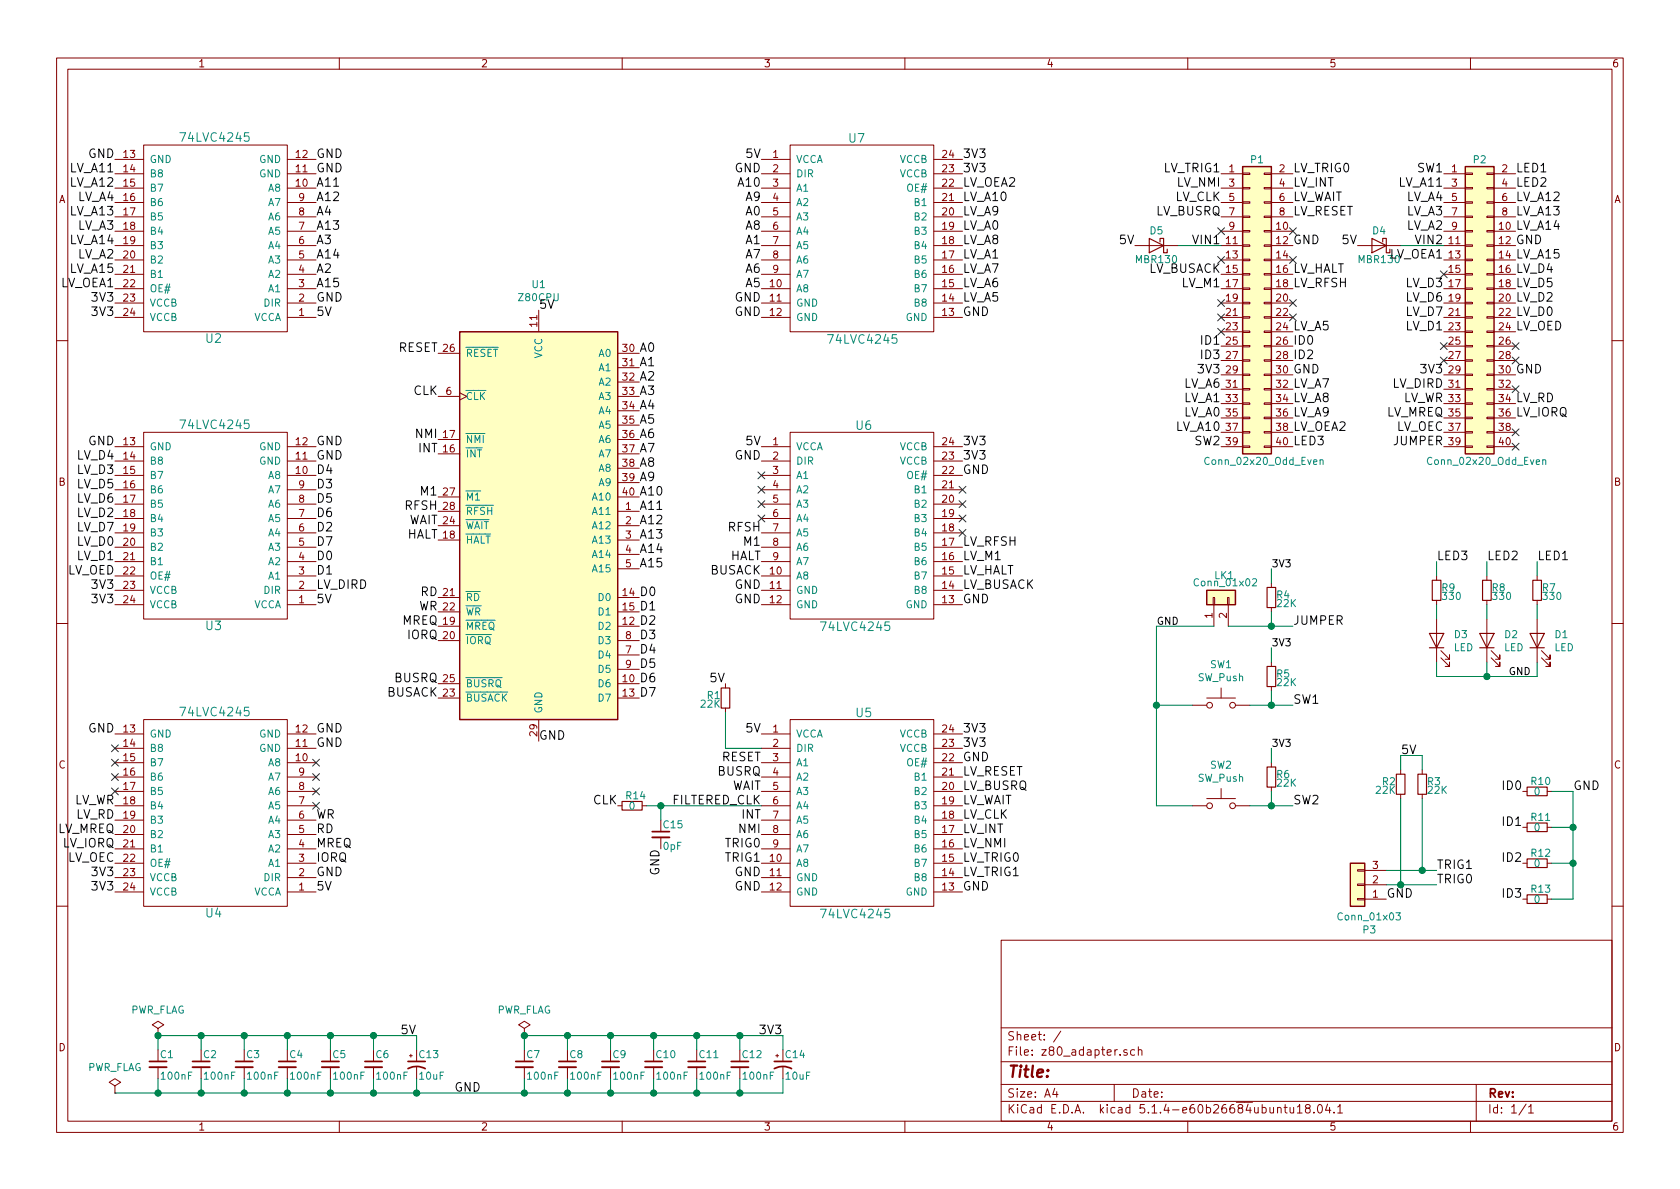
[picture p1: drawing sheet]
EESchema Schematic File Version 4
LIBS:z80_adapter-cache
EELAYER 30 0
EELAYER END
$Descr A4 11693 8268
encoding utf-8
Sheet 1 1
Title ""
Date ""
Rev ""
Comp ""
Comment1 ""
Comment2 ""
Comment3 ""
Comment4 ""
$EndDescr
$Comp
L 74lvc:74LVC8T245 U4
U 1 1
P 1500 5650
F 0 "U4" H 1450 6350 60  0000 L CNN
F 1 "74LVC4245" H 1250 4950 60  0000 L CNN
F 2 "footprints:SOIC-24W_7.5x15.4mm_Pitch1.27mm" H 1500 5550 60  0001 C CNN
F 3 "" H 1500 5550 60  0000 C CNN
	1    1500 5650
	-1   0    0    1   
$EndComp
$Comp
L 74lvc:74LVC8T245 U5
U 1 1
P 6000 5650
F 0 "U5" H 5950 6350 60  0000 L CNN
F 1 "74LVC4245" H 5700 4950 60  0000 L CNN
F 2 "footprints:SOIC-24W_7.5x15.4mm_Pitch1.27mm" H 6000 5550 60  0001 C CNN
F 3 "" H 6000 5550 60  0000 C CNN
	1    6000 5650
	1    0    0    -1  
$EndComp
$Comp
L 74lvc:74LVC8T245 U2
U 1 1
P 1500 1650
F 0 "U2" H 1450 2350 60  0000 L CNN
F 1 "74LVC4245" H 1250 950 60  0000 L CNN
F 2 "footprints:SOIC-24W_7.5x15.4mm_Pitch1.27mm" H 1500 1550 60  0001 C CNN
F 3 "" H 1500 1550 60  0000 C CNN
	1    1500 1650
	-1   0    0    1   
$EndComp
$Comp
L 74lvc:74LVC8T245 U3
U 1 1
P 1500 3650
F 0 "U3" H 1450 4350 60  0000 L CNN
F 1 "74LVC4245" H 1250 2950 60  0000 L CNN
F 2 "footprints:SOIC-24W_7.5x15.4mm_Pitch1.27mm" H 1500 3550 60  0001 C CNN
F 3 "" H 1500 3550 60  0000 C CNN
	1    1500 3650
	-1   0    0    1   
$EndComp
Text Label 9450 1700 2    60   ~ 0
5V
Text Label 10550 1700 0    60   ~ 0
GND
Text Label 10050 2600 2    60   ~ 0
3V3
Text Label 10550 2600 0    60   ~ 0
GND
Text Label 9000 1700 0    60   ~ 0
GND
Text Label 9000 2600 0    60   ~ 0
GND
$Comp
L Device:C_Small C1
U 1 1
P 1100 7400
F 0 "C1" H 1110 7470 50  0000 L CNN
F 1 "100nF" H 1110 7320 50  0000 L CNN
F 2 "Capacitor_SMD:C_0805_2012Metric_Pad1.15x1.40mm_HandSolder" H 1100 7400 50  0001 C CNN
F 3 "" H 1100 7400 50  0000 C CNN
	1    1100 7400
	1    0    0    -1  
$EndComp
$Comp
L Device:C_Small C2
U 1 1
P 1400 7400
F 0 "C2" H 1410 7470 50  0000 L CNN
F 1 "100nF" H 1410 7320 50  0000 L CNN
F 2 "Capacitor_SMD:C_0805_2012Metric_Pad1.15x1.40mm_HandSolder" H 1400 7400 50  0001 C CNN
F 3 "" H 1400 7400 50  0000 C CNN
	1    1400 7400
	1    0    0    -1  
$EndComp
$Comp
L Device:C_Small C3
U 1 1
P 1700 7400
F 0 "C3" H 1710 7470 50  0000 L CNN
F 1 "100nF" H 1710 7320 50  0000 L CNN
F 2 "Capacitor_SMD:C_0805_2012Metric_Pad1.15x1.40mm_HandSolder" H 1700 7400 50  0001 C CNN
F 3 "" H 1700 7400 50  0000 C CNN
	1    1700 7400
	1    0    0    -1  
$EndComp
$Comp
L Device:C_Small C4
U 1 1
P 2000 7400
F 0 "C4" H 2010 7470 50  0000 L CNN
F 1 "100nF" H 2010 7320 50  0000 L CNN
F 2 "Capacitor_SMD:C_0805_2012Metric_Pad1.15x1.40mm_HandSolder" H 2000 7400 50  0001 C CNN
F 3 "" H 2000 7400 50  0000 C CNN
	1    2000 7400
	1    0    0    -1  
$EndComp
$Comp
L Device:C_Small C5
U 1 1
P 2300 7400
F 0 "C5" H 2310 7470 50  0000 L CNN
F 1 "100nF" H 2310 7320 50  0000 L CNN
F 2 "Capacitor_SMD:C_0805_2012Metric_Pad1.15x1.40mm_HandSolder" H 2300 7400 50  0001 C CNN
F 3 "" H 2300 7400 50  0000 C CNN
	1    2300 7400
	1    0    0    -1  
$EndComp
$Comp
L Device:C_Small C7
U 1 1
P 3650 7400
F 0 "C7" H 3660 7470 50  0000 L CNN
F 1 "100nF" H 3660 7320 50  0000 L CNN
F 2 "Capacitor_SMD:C_0805_2012Metric_Pad1.15x1.40mm_HandSolder" H 3650 7400 50  0001 C CNN
F 3 "" H 3650 7400 50  0000 C CNN
	1    3650 7400
	1    0    0    -1  
$EndComp
$Comp
L Device:C_Small C8
U 1 1
P 3950 7400
F 0 "C8" H 3960 7470 50  0000 L CNN
F 1 "100nF" H 3960 7320 50  0000 L CNN
F 2 "Capacitor_SMD:C_0805_2012Metric_Pad1.15x1.40mm_HandSolder" H 3950 7400 50  0001 C CNN
F 3 "" H 3950 7400 50  0000 C CNN
	1    3950 7400
	1    0    0    -1  
$EndComp
$Comp
L Device:C_Small C9
U 1 1
P 4250 7400
F 0 "C9" H 4260 7470 50  0000 L CNN
F 1 "100nF" H 4260 7320 50  0000 L CNN
F 2 "Capacitor_SMD:C_0805_2012Metric_Pad1.15x1.40mm_HandSolder" H 4250 7400 50  0001 C CNN
F 3 "" H 4250 7400 50  0000 C CNN
	1    4250 7400
	1    0    0    -1  
$EndComp
$Comp
L Device:C_Small C10
U 1 1
P 4550 7400
F 0 "C10" H 4560 7470 50  0000 L CNN
F 1 "100nF" H 4560 7320 50  0000 L CNN
F 2 "Capacitor_SMD:C_0805_2012Metric_Pad1.15x1.40mm_HandSolder" H 4550 7400 50  0001 C CNN
F 3 "" H 4550 7400 50  0000 C CNN
	1    4550 7400
	1    0    0    -1  
$EndComp
$Comp
L Device:C_Small C11
U 1 1
P 4850 7400
F 0 "C11" H 4860 7470 50  0000 L CNN
F 1 "100nF" H 4860 7320 50  0000 L CNN
F 2 "Capacitor_SMD:C_0805_2012Metric_Pad1.15x1.40mm_HandSolder" H 4850 7400 50  0001 C CNN
F 3 "" H 4850 7400 50  0000 C CNN
	1    4850 7400
	1    0    0    -1  
$EndComp
$Comp
L Device:CP1_Small C14
U 1 1
P 5450 7400
F 0 "C14" H 5460 7470 50  0000 L CNN
F 1 "10uF" H 5460 7320 50  0000 L CNN
F 2 "Capacitor_SMD:C_0805_2012Metric_Pad1.15x1.40mm_HandSolder" H 5450 7400 50  0001 C CNN
F 3 "" H 5450 7400 50  0000 C CNN
	1    5450 7400
	1    0    0    -1  
$EndComp
Text Label 5450 7200 2    60   ~ 0
3V3
Text Label 3350 7600 2    60   ~ 0
GND
$Comp
L power:PWR_FLAG #FLG02
U 1 1
P 3650 7200
F 0 "#FLG02" H 3650 7295 50  0001 C CNN
F 1 "PWR_FLAG" H 3650 7380 50  0000 C CNN
F 2 "" H 3650 7200 50  0000 C CNN
F 3 "" H 3650 7200 50  0000 C CNN
	1    3650 7200
	1    0    0    -1  
$EndComp
$Comp
L power:PWR_FLAG #FLG03
U 1 1
P 800 7600
F 0 "#FLG03" H 800 7695 50  0001 C CNN
F 1 "PWR_FLAG" H 800 7780 50  0000 C CNN
F 2 "" H 800 7600 50  0000 C CNN
F 3 "" H 800 7600 50  0000 C CNN
	1    800  7600
	1    0    0    -1  
$EndComp
Wire Wire Line
	1100 7500 1100 7600
Wire Wire Line
	800  7600 1100 7600
Wire Wire Line
	4850 7600 4850 7500
Wire Wire Line
	4550 7500 4550 7600
Connection ~ 4550 7600
Wire Wire Line
	4250 7500 4250 7600
Connection ~ 4250 7600
Wire Wire Line
	3950 7500 3950 7600
Connection ~ 3950 7600
Wire Wire Line
	3650 7500 3650 7600
Connection ~ 3650 7600
Wire Wire Line
	2300 7500 2300 7600
Connection ~ 2300 7600
Wire Wire Line
	2000 7500 2000 7600
Connection ~ 2000 7600
Wire Wire Line
	1700 7500 1700 7600
Connection ~ 1700 7600
Wire Wire Line
	1400 7500 1400 7600
Connection ~ 1400 7600
Wire Wire Line
	1100 7300 1100 7200
Wire Wire Line
	1100 7200 1400 7200
Wire Wire Line
	2300 7200 2300 7300
Wire Wire Line
	2000 7300 2000 7200
Connection ~ 2000 7200
Wire Wire Line
	1700 7300 1700 7200
Connection ~ 1700 7200
Wire Wire Line
	1400 7300 1400 7200
Connection ~ 1400 7200
Wire Wire Line
	3650 7300 3650 7200
Wire Wire Line
	3650 7200 3950 7200
Wire Wire Line
	4850 7200 4850 7300
Wire Wire Line
	4550 7300 4550 7200
Connection ~ 4550 7200
Wire Wire Line
	4250 7300 4250 7200
Connection ~ 4250 7200
Wire Wire Line
	3950 7300 3950 7200
Connection ~ 3950 7200
Connection ~ 2300 7200
Connection ~ 4850 7200
Connection ~ 4850 7600
Connection ~ 1100 7600
Wire Wire Line
	4550 7600 4850 7600
Wire Wire Line
	3650 7600 3950 7600
Wire Wire Line
	2000 7600 2300 7600
Wire Wire Line
	1700 7600 2000 7600
Wire Wire Line
	1400 7600 1700 7600
Wire Wire Line
	2000 7200 2300 7200
Wire Wire Line
	1700 7200 2000 7200
Wire Wire Line
	1400 7200 1700 7200
Wire Wire Line
	4550 7200 4850 7200
Wire Wire Line
	4250 7200 4550 7200
Wire Wire Line
	3950 7200 4250 7200
Wire Wire Line
	1100 7600 1400 7600
Wire Wire Line
	3950 7600 4250 7600
Wire Wire Line
	4250 7600 4550 7600
$Comp
L Device:D_Schottky D4
U 1 1
P 9600 1700
F 0 "D4" H 9600 1600 50  0000 C CNN
F 1 "MBR130" H 9600 1800 50  0000 C CNN
F 2 "Diode_SMD:D_0805_2012Metric_Pad1.15x1.40mm_HandSolder" H 9600 1700 50  0001 C CNN
F 3 "~" H 9600 1700 50  0001 C CNN
	1    9600 1700
	-1   0    0    1   
$EndComp
Wire Wire Line
	9750 1700 10050 1700
$Comp
L Device:D_Schottky D5
U 1 1
P 8050 1700
F 0 "D5" H 8050 1600 50  0000 C CNN
F 1 "MBR130" H 8050 1800 50  0000 C CNN
F 2 "Diode_SMD:D_0805_2012Metric_Pad1.15x1.40mm_HandSolder" H 8050 1700 50  0001 C CNN
F 3 "~" H 8050 1700 50  0001 C CNN
	1    8050 1700
	-1   0    0    1   
$EndComp
$Comp
L Device:LED D3
U 1 1
P 10000 4450
F 0 "D3" V 10039 4333 50  0000 R CNN
F 1 "LED" V 9948 4333 50  0000 R CNN
F 2 "LED_THT:LED_D3.0mm" H 10000 4450 50  0001 C CNN
F 3 "~" H 10000 4450 50  0001 C CNN
	1    10000 4450
	0    -1   -1   0   
$EndComp
Wire Wire Line
	10000 4200 10000 4300
Wire Wire Line
	10000 4600 10000 4700
$Comp
L Device:LED D2
U 1 1
P 10350 4450
F 0 "D2" V 10389 4333 50  0000 R CNN
F 1 "LED" V 10298 4333 50  0000 R CNN
F 2 "LED_THT:LED_D3.0mm" H 10350 4450 50  0001 C CNN
F 3 "~" H 10350 4450 50  0001 C CNN
	1    10350 4450
	0    -1   -1   0   
$EndComp
Wire Wire Line
	10350 4200 10350 4300
Wire Wire Line
	10350 4600 10350 4700
$Comp
L Device:LED D1
U 1 1
P 10700 4450
F 0 "D1" V 10739 4333 50  0000 R CNN
F 1 "LED" V 10648 4333 50  0000 R CNN
F 2 "LED_THT:LED_D3.0mm" H 10700 4450 50  0001 C CNN
F 3 "~" H 10700 4450 50  0001 C CNN
	1    10700 4450
	0    -1   -1   0   
$EndComp
Wire Wire Line
	10700 4200 10700 4300
Wire Wire Line
	10700 4600 10700 4700
Wire Wire Line
	10000 4700 10350 4700
Connection ~ 10350 4700
Wire Wire Line
	10350 4700 10700 4700
Text Label 10500 4700 0    50   ~ 0
GND
Wire Wire Line
	8300 4900 8050 4900
Wire Wire Line
	8300 5600 8050 5600
Wire Wire Line
	8850 5600 8700 5600
Wire Wire Line
	8850 4900 8700 4900
Connection ~ 8850 4900
Connection ~ 8850 5600
Text Label 8850 4500 0    50   ~ 0
3V3
Text Label 8850 5200 0    50   ~ 0
3V3
Wire Wire Line
	9000 4900 8850 4900
Wire Wire Line
	8850 5600 9000 5600
Text Label 8850 3950 0    50   ~ 0
3V3
Wire Wire Line
	9000 4350 8850 4350
Wire Wire Line
	8450 4350 8050 4350
Wire Wire Line
	8050 4350 8050 4900
Connection ~ 8050 4900
Wire Wire Line
	8550 4350 8850 4350
Connection ~ 8850 4350
Wire Wire Line
	8850 4250 8850 4350
Text Label 9650 6250 0    60   ~ 0
GND
$Comp
L 74lvc:74LVC8T245 U7
U 1 1
P 6000 1650
F 0 "U7" H 5900 2350 60  0000 L CNN
F 1 "74LVC4245" H 5750 950 60  0000 L CNN
F 2 "footprints:SOIC-24W_7.5x15.4mm_Pitch1.27mm" H 6000 1550 60  0001 C CNN
F 3 "" H 6000 1550 60  0000 C CNN
	1    6000 1650
	1    0    0    -1  
$EndComp
$Comp
L Device:R_Small R3
U 1 1
P 9900 5450
F 0 "R3" H 9930 5470 50  0000 L CNN
F 1 "22K" H 9930 5410 50  0000 L CNN
F 2 "Resistor_SMD:R_0805_2012Metric_Pad1.15x1.40mm_HandSolder" H 9900 5450 50  0001 C CNN
F 3 "" H 9900 5450 50  0000 C CNN
	1    9900 5450
	1    0    0    -1  
$EndComp
Wire Wire Line
	9750 5350 9750 5250
Wire Wire Line
	9900 5350 9900 5250
$Comp
L Device:R_Small R5
U 1 1
P 8850 4700
F 0 "R5" H 8880 4720 50  0000 L CNN
F 1 "22K" H 8880 4660 50  0000 L CNN
F 2 "Resistor_SMD:R_0805_2012Metric_Pad1.15x1.40mm_HandSolder" H 8850 4700 50  0001 C CNN
F 3 "" H 8850 4700 50  0000 C CNN
	1    8850 4700
	1    0    0    -1  
$EndComp
$Comp
L Device:R_Small R9
U 1 1
P 10000 4100
F 0 "R9" H 10030 4120 50  0000 L CNN
F 1 "330" H 10030 4060 50  0000 L CNN
F 2 "Resistor_SMD:R_0805_2012Metric_Pad1.15x1.40mm_HandSolder" H 10000 4100 50  0001 C CNN
F 3 "" H 10000 4100 50  0000 C CNN
	1    10000 4100
	1    0    0    -1  
$EndComp
$Comp
L Device:R_Small R8
U 1 1
P 10350 4100
F 0 "R8" H 10380 4120 50  0000 L CNN
F 1 "330" H 10380 4060 50  0000 L CNN
F 2 "Resistor_SMD:R_0805_2012Metric_Pad1.15x1.40mm_HandSolder" H 10350 4100 50  0001 C CNN
F 3 "" H 10350 4100 50  0000 C CNN
	1    10350 4100
	1    0    0    -1  
$EndComp
Wire Wire Line
	10000 3900 10000 4000
Wire Wire Line
	10350 3900 10350 4000
Wire Wire Line
	10700 3900 10700 4000
$Comp
L Device:R_Small R6
U 1 1
P 8850 5400
F 0 "R6" H 8880 5420 50  0000 L CNN
F 1 "22K" H 8880 5360 50  0000 L CNN
F 2 "Resistor_SMD:R_0805_2012Metric_Pad1.15x1.40mm_HandSolder" H 8850 5400 50  0001 C CNN
F 3 "" H 8850 5400 50  0000 C CNN
	1    8850 5400
	1    0    0    -1  
$EndComp
Wire Wire Line
	8850 4900 8850 4800
Wire Wire Line
	8850 4600 8850 4500
Wire Wire Line
	8850 5200 8850 5300
Wire Wire Line
	8850 5500 8850 5600
$Comp
L Device:R_Small R4
U 1 1
P 8850 4150
F 0 "R4" H 8880 4170 50  0000 L CNN
F 1 "22K" H 8880 4110 50  0000 L CNN
F 2 "Resistor_SMD:R_0805_2012Metric_Pad1.15x1.40mm_HandSolder" H 8850 4150 50  0001 C CNN
F 3 "" H 8850 4150 50  0000 C CNN
	1    8850 4150
	1    0    0    -1  
$EndComp
Wire Wire Line
	8850 4050 8850 3950
Wire Wire Line
	9750 5550 9750 6150
Connection ~ 9900 6050
Wire Wire Line
	9650 6050 9900 6050
Connection ~ 3650 7200
$Comp
L Device:R_Small R7
U 1 1
P 10700 4100
F 0 "R7" H 10730 4120 50  0000 L CNN
F 1 "330" H 10730 4060 50  0000 L CNN
F 2 "Resistor_SMD:R_0805_2012Metric_Pad1.15x1.40mm_HandSolder" H 10700 4100 50  0001 C CNN
F 3 "" H 10700 4100 50  0000 C CNN
	1    10700 4100
	1    0    0    -1  
$EndComp
Wire Wire Line
	8200 1700 8500 1700
$Comp
L power:PWR_FLAG #FLG0101
U 1 1
P 1100 7200
F 0 "#FLG0101" H 1100 7295 50  0001 C CNN
F 1 "PWR_FLAG" H 1100 7380 50  0000 C CNN
F 2 "" H 1100 7200 50  0000 C CNN
F 3 "" H 1100 7200 50  0000 C CNN
	1    1100 7200
	1    0    0    -1  
$EndComp
Connection ~ 1100 7200
Text Label 9000 4900 0    60   ~ 0
SW1
Text Label 9000 5600 0    60   ~ 0
SW2
Text Label 10700 3900 0    60   ~ 0
LED1
Text Label 10350 3900 0    60   ~ 0
LED2
Text Label 10000 3900 0    60   ~ 0
LED3
$Comp
L Device:R_Small R2
U 1 1
P 9750 5450
F 0 "R2" H 9780 5470 50  0000 L CNN
F 1 "22K" H 9780 5410 50  0000 L CNN
F 2 "Resistor_SMD:R_0805_2012Metric_Pad1.15x1.40mm_HandSolder" H 9750 5450 50  0001 C CNN
F 3 "" H 9750 5450 50  0000 C CNN
	1    9750 5450
	-1   0    0    -1  
$EndComp
Text Label 8050 4350 0    50   ~ 0
GND
Text Label 8500 1700 2    60   ~ 0
VIN1
Text Label 10050 1700 2    60   ~ 0
VIN2
$Comp
L Switch:SW_Push SW1
U 1 1
P 8500 4900
F 0 "SW1" H 8500 5185 50  0000 C CNN
F 1 "SW_Push" H 8500 5094 50  0000 C CNN
F 2 "footprints:SW_Tactile_SKHH_Angled" H 8500 5100 50  0001 C CNN
F 3 "~" H 8500 5100 50  0001 C CNN
	1    8500 4900
	-1   0    0    -1  
$EndComp
$Comp
L Switch:SW_Push SW2
U 1 1
P 8500 5600
F 0 "SW2" H 8500 5885 50  0000 C CNN
F 1 "SW_Push" H 8500 5794 50  0000 C CNN
F 2 "footprints:SW_Tactile_SKHH_Angled" H 8500 5800 50  0001 C CNN
F 3 "~" H 8500 5800 50  0001 C CNN
	1    8500 5600
	1    0    0    -1  
$EndComp
Wire Wire Line
	8050 4900 8050 5600
Text Label 9750 5250 0    60   ~ 0
5V
Wire Wire Line
	9750 5250 9900 5250
Connection ~ 9750 6150
Wire Wire Line
	9650 6150 9750 6150
Wire Wire Line
	9900 5550 9900 6050
Wire Wire Line
	9900 6050 10000 6050
Text Label 9000 4350 0    60   ~ 0
JUMPER
Text Label 10050 3100 2    60   ~ 0
JUMPER
Text Label 10550 1200 0    60   ~ 0
LED1
Text Label 10550 1300 0    60   ~ 0
LED2
Text Label 10050 1200 2    60   ~ 0
SW1
$Comp
L Connector_Generic:Conn_01x03 P3
U 1 1
P 9450 6150
F 0 "P3" H 9368 6467 50  0000 C CNN
F 1 "Conn_01x03" H 9368 6376 50  0000 C CNN
F 2 "Connector_PinHeader_2.54mm:PinHeader_1x03_P2.54mm_Horizontal" H 9450 6150 50  0001 C CNN
F 3 "~" H 9450 6150 50  0001 C CNN
	1    9450 6150
	-1   0    0    1   
$EndComp
$Comp
L Connector_Generic:Conn_01x02 LK1
U 1 1
P 8450 4150
F 0 "LK1" V 8600 4150 50  0000 R CNN
F 1 "Conn_01x02" V 8550 4300 50  0000 R CNN
F 2 "Connector_PinHeader_2.54mm:PinHeader_1x02_P2.54mm_Horizontal" H 8450 4150 50  0001 C CNN
F 3 "~" H 8450 4150 50  0001 C CNN
	1    8450 4150
	0    -1   -1   0   
$EndComp
Text Label 10000 6150 0    60   ~ 0
TRIG0
Text Label 10000 6050 0    60   ~ 0
TRIG1
Wire Wire Line
	5450 7300 5450 7200
Wire Wire Line
	5450 7500 5450 7600
Wire Wire Line
	2900 7600 3650 7600
Connection ~ 2900 7600
Wire Wire Line
	2900 7500 2900 7600
Wire Wire Line
	2900 7200 2900 7300
Text Label 2900 7200 2    60   ~ 0
5V
$Comp
L Device:CP1_Small C13
U 1 1
P 2900 7400
F 0 "C13" H 2910 7470 50  0000 L CNN
F 1 "10uF" H 2910 7320 50  0000 L CNN
F 2 "Capacitor_SMD:C_0805_2012Metric_Pad1.15x1.40mm_HandSolder" H 2900 7400 50  0001 C CNN
F 3 "" H 2900 7400 50  0000 C CNN
	1    2900 7400
	1    0    0    -1  
$EndComp
Wire Wire Line
	2300 7200 2600 7200
Wire Wire Line
	4850 7200 5150 7200
Wire Wire Line
	4850 7600 5150 7600
$Comp
L Device:R_Small R10
U 1 1
P 10700 5500
F 0 "R10" V 10600 5450 50  0000 L TNN
F 1 "0" V 10700 5500 50  0000 C CNN
F 2 "Resistor_SMD:R_0805_2012Metric_Pad1.15x1.40mm_HandSolder" H 10700 5500 50  0001 C CNN
F 3 "" H 10700 5500 50  0000 C CNN
	1    10700 5500
	0    1    1    0   
$EndComp
$Comp
L Device:R_Small R11
U 1 1
P 10700 5750
F 0 "R11" V 10600 5700 50  0000 L TNN
F 1 "0" V 10700 5750 50  0000 C CNN
F 2 "Resistor_SMD:R_0805_2012Metric_Pad1.15x1.40mm_HandSolder" H 10700 5750 50  0001 C CNN
F 3 "" H 10700 5750 50  0000 C CNN
	1    10700 5750
	0    1    1    0   
$EndComp
$Comp
L Device:R_Small R12
U 1 1
P 10700 6000
F 0 "R12" V 10600 5950 50  0000 L TNN
F 1 "0" V 10700 6000 50  0000 C CNN
F 2 "Resistor_SMD:R_0805_2012Metric_Pad1.15x1.40mm_HandSolder" H 10700 6000 50  0001 C CNN
F 3 "" H 10700 6000 50  0000 C CNN
	1    10700 6000
	0    1    1    0   
$EndComp
$Comp
L Device:R_Small R13
U 1 1
P 10700 6250
F 0 "R13" V 10600 6200 50  0000 L TNN
F 1 "0" V 10700 6250 50  0000 C CNN
F 2 "Resistor_SMD:R_0805_2012Metric_Pad1.15x1.40mm_HandSolder" H 10700 6250 50  0001 C CNN
F 3 "" H 10700 6250 50  0000 C CNN
	1    10700 6250
	0    1    1    0   
$EndComp
Text Label 10950 5500 0    60   ~ 0
GND
Wire Wire Line
	10800 5500 10950 5500
Wire Wire Line
	10950 5500 10950 5750
Wire Wire Line
	10950 6250 10800 6250
Wire Wire Line
	10800 6000 10950 6000
Connection ~ 10950 6000
Wire Wire Line
	10950 6000 10950 6250
Wire Wire Line
	10800 5750 10950 5750
Connection ~ 10950 5750
Wire Wire Line
	10950 5750 10950 6000
Text Label 10600 5500 2    60   ~ 0
ID0
Text Label 10600 5750 2    60   ~ 0
ID1
Text Label 10600 6000 2    60   ~ 0
ID2
Text Label 10600 6250 2    60   ~ 0
ID3
$Comp
L Connector_Generic:Conn_02x20_Odd_Even P1
U 1 1
P 8700 2100
F 0 "P1" H 8750 3100 50  0000 C CNN
F 1 "Conn_02x20_Odd_Even" H 8800 1000 50  0000 C CNN
F 2 "Connector_PinSocket_2.54mm:PinSocket_2x20_P2.54mm_Vertical" H 8700 2100 50  0001 C CNN
F 3 "~" H 8700 2100 50  0001 C CNN
	1    8700 2100
	1    0    0    -1  
$EndComp
Text Label 9000 2400 0    60   ~ 0
ID0
Text Label 9000 2500 0    60   ~ 0
ID2
$Comp
L CPU:Z80CPU U1
U 1 1
P 3750 3650
F 0 "U1" H 3750 5331 50  0000 C CNN
F 1 "Z80CPU" H 3750 5240 50  0000 C CNN
F 2 "footprints:dip40_smt_header" H 3750 4050 50  0001 C CNN
F 3 "www.zilog.com/manage_directlink.php?filepath=docs/z80/um0080" H 3750 4050 50  0001 C CNN
	1    3750 3650
	1    0    0    -1  
$EndComp
Text Label 4450 2450 0    60   ~ 0
A0
Text Label 4450 2550 0    60   ~ 0
A1
Text Label 4450 2650 0    60   ~ 0
A2
Text Label 4450 2750 0    60   ~ 0
A3
Text Label 4450 2850 0    60   ~ 0
A4
Text Label 4450 2950 0    60   ~ 0
A5
Text Label 4450 3050 0    60   ~ 0
A6
Text Label 4450 3150 0    60   ~ 0
A7
Text Label 4450 3250 0    60   ~ 0
A8
Text Label 4450 3350 0    60   ~ 0
A9
Text Label 4450 3450 0    60   ~ 0
A10
Text Label 4450 3550 0    60   ~ 0
A11
Text Label 4450 3650 0    60   ~ 0
A12
Text Label 4450 3750 0    60   ~ 0
A13
Text Label 4450 3850 0    60   ~ 0
A14
Text Label 4450 3950 0    60   ~ 0
A15
Text Label 4450 4150 0    60   ~ 0
D0
Text Label 4450 4250 0    60   ~ 0
D1
Text Label 4450 4350 0    60   ~ 0
D2
Text Label 4450 4450 0    60   ~ 0
D3
Text Label 4450 4550 0    60   ~ 0
D4
Text Label 4450 4650 0    60   ~ 0
D5
Text Label 4450 4750 0    60   ~ 0
D6
Text Label 4450 4850 0    60   ~ 0
D7
Text Label 3750 2150 0    60   ~ 0
5V
Text Label 3750 5150 0    60   ~ 0
GND
Text Label 3050 2450 2    60   ~ 0
RESET
Text Label 3050 2750 2    60   ~ 0
CLK
Text Label 3050 3050 2    60   ~ 0
NMI
Text Label 3050 3150 2    60   ~ 0
INT
Text Label 3050 3450 2    60   ~ 0
M1
Text Label 3050 3550 2    60   ~ 0
RFSH
Text Label 3050 3650 2    60   ~ 0
WAIT
Text Label 3050 3750 2    60   ~ 0
HALT
Text Label 3050 4150 2    60   ~ 0
RD
Text Label 3050 4250 2    60   ~ 0
WR
Text Label 3050 4350 2    60   ~ 0
MREQ
Text Label 3050 4450 2    60   ~ 0
IORQ
Text Label 3050 4750 2    60   ~ 0
BUSRQ
Text Label 3050 4850 2    60   ~ 0
BUSACK
Wire Wire Line
	9750 6150 10000 6150
Text Label 8500 2500 2    60   ~ 0
ID3
Text Label 8500 2400 2    60   ~ 0
ID1
Text Label 8500 2600 2    60   ~ 0
3V3
Text Label 8500 3100 2    60   ~ 0
SW2
Text Label 9000 3100 0    60   ~ 0
LED3
$Comp
L 74lvc:74LVC8T245 U6
U 1 1
P 6000 3650
F 0 "U6" H 5950 4350 60  0000 L CNN
F 1 "74LVC4245" H 5700 2950 60  0000 L CNN
F 2 "footprints:SOIC-24W_7.5x15.4mm_Pitch1.27mm" H 6000 3550 60  0001 C CNN
F 3 "" H 6000 3550 60  0000 C CNN
	1    6000 3650
	1    0    0    -1  
$EndComp
Text Label 6700 2200 0    60   ~ 0
GND
Text Label 6700 6200 0    60   ~ 0
GND
Text Label 6700 4200 0    60   ~ 0
GND
Text Label 5300 4200 2    60   ~ 0
GND
Text Label 5300 4100 2    60   ~ 0
GND
Text Label 5300 6200 2    60   ~ 0
GND
Text Label 5300 6100 2    60   ~ 0
GND
Text Label 5300 2200 2    60   ~ 0
GND
Text Label 5300 2100 2    60   ~ 0
GND
Text Label 2200 1100 0    60   ~ 0
GND
Text Label 2200 1200 0    60   ~ 0
GND
Text Label 2200 3100 0    60   ~ 0
GND
Text Label 2200 3200 0    60   ~ 0
GND
Text Label 2200 5100 0    60   ~ 0
GND
Text Label 2200 5200 0    60   ~ 0
GND
Text Label 800  5100 2    60   ~ 0
GND
Text Label 800  3100 2    60   ~ 0
GND
Text Label 800  1100 2    60   ~ 0
GND
Text Label 800  2100 2    60   ~ 0
3V3
Text Label 800  2200 2    60   ~ 0
3V3
Text Label 800  4100 2    60   ~ 0
3V3
Text Label 800  4200 2    60   ~ 0
3V3
Text Label 800  6100 2    60   ~ 0
3V3
Text Label 800  6200 2    60   ~ 0
3V3
Text Label 6700 1100 0    60   ~ 0
3V3
Text Label 6700 1200 0    60   ~ 0
3V3
Text Label 6700 5100 0    60   ~ 0
3V3
Text Label 6700 5200 0    60   ~ 0
3V3
Text Label 6700 3100 0    60   ~ 0
3V3
Text Label 6700 3200 0    60   ~ 0
3V3
Text Label 5300 3100 2    60   ~ 0
5V
Text Label 5300 5100 2    60   ~ 0
5V
Text Label 5300 1100 2    60   ~ 0
5V
Text Label 2200 2200 0    60   ~ 0
5V
Text Label 2200 4200 0    60   ~ 0
5V
Text Label 2200 6200 0    60   ~ 0
5V
Text Label 2200 3300 0    60   ~ 0
D4
Text Label 2200 3400 0    60   ~ 0
D3
Text Label 2200 3500 0    60   ~ 0
D5
Text Label 2200 3600 0    60   ~ 0
D6
Text Label 2200 3700 0    60   ~ 0
D2
Text Label 2200 3800 0    60   ~ 0
D7
Text Label 2200 3900 0    60   ~ 0
D0
Text Label 2200 4000 0    60   ~ 0
D1
Text Label 2200 4100 0    60   ~ 0
LV_DIRD
Text Label 800  4000 2    60   ~ 0
LV_OED
Text Label 800  3900 2    60   ~ 0
LV_D1
Text Label 800  3200 2    60   ~ 0
LV_D4
Text Label 800  3300 2    60   ~ 0
LV_D3
Text Label 800  3400 2    60   ~ 0
LV_D5
Text Label 800  3500 2    60   ~ 0
LV_D6
Text Label 800  3600 2    60   ~ 0
LV_D2
Text Label 800  3700 2    60   ~ 0
LV_D7
Text Label 800  3800 2    60   ~ 0
LV_D0
Text Label 2200 2000 0    60   ~ 0
A15
Text Label 2200 1800 0    60   ~ 0
A14
Text Label 2200 1600 0    60   ~ 0
A13
Text Label 2200 1400 0    60   ~ 0
A12
Text Label 2200 1300 0    60   ~ 0
A11
Text Label 5300 1300 2    60   ~ 0
A10
Text Label 5300 1400 2    60   ~ 0
A9
Text Label 5300 1600 2    60   ~ 0
A8
Text Label 800  2000 2    60   ~ 0
LV_OEA1
Text Label 2200 2100 0    60   ~ 0
GND
Text Label 800  1800 2    60   ~ 0
LV_A2
Text Label 800  1600 2    60   ~ 0
LV_A3
Text Label 800  1400 2    60   ~ 0
LV_A4
Text Label 800  1200 2    60   ~ 0
LV_A11
Text Label 800  1300 2    60   ~ 0
LV_A12
Text Label 800  1500 2    60   ~ 0
LV_A13
Text Label 800  1700 2    60   ~ 0
LV_A14
Text Label 800  1900 2    60   ~ 0
LV_A15
Text Label 5300 1200 2    60   ~ 0
GND
Text Label 6700 1300 0    60   ~ 0
LV_OEA2
Text Label 5300 1800 2    60   ~ 0
A7
Text Label 5300 1900 2    60   ~ 0
A6
Text Label 5300 2000 2    60   ~ 0
A5
Text Label 2200 1500 0    60   ~ 0
A4
Text Label 2200 1700 0    60   ~ 0
A3
Text Label 2200 1900 0    60   ~ 0
A2
Text Label 5300 1700 2    60   ~ 0
A1
Text Label 5300 1500 2    60   ~ 0
A0
Text Label 6700 1400 0    60   ~ 0
LV_A10
Text Label 6700 1500 0    60   ~ 0
LV_A9
Text Label 6700 1600 0    60   ~ 0
LV_A0
Text Label 6700 1700 0    60   ~ 0
LV_A8
Text Label 6700 1800 0    60   ~ 0
LV_A1
Text Label 6700 1900 0    60   ~ 0
LV_A7
Text Label 6700 2000 0    60   ~ 0
LV_A6
Text Label 6700 2100 0    60   ~ 0
LV_A5
Text Label 2200 5900 0    60   ~ 0
MREQ
Text Label 2200 6000 0    60   ~ 0
IORQ
Text Label 2200 5800 0    60   ~ 0
RD
Text Label 2200 5700 0    60   ~ 0
WR
NoConn ~ 2200 5600
NoConn ~ 2200 5500
NoConn ~ 2200 5300
NoConn ~ 2200 5400
Text Label 2200 6100 0    60   ~ 0
GND
NoConn ~ 800  5500
NoConn ~ 800  5400
NoConn ~ 800  5300
NoConn ~ 800  5200
Text Label 800  5800 2    60   ~ 0
LV_MREQ
Text Label 800  5900 2    60   ~ 0
LV_IORQ
Text Label 800  5700 2    60   ~ 0
LV_RD
Text Label 800  5600 2    60   ~ 0
LV_WR
Text Label 800  6000 2    60   ~ 0
LV_OEC
$Comp
L Device:R_Small R1
U 1 1
P 5050 4850
F 0 "R1" H 5080 4870 50  0000 L CNN
F 1 "22K" H 5080 4810 50  0000 L CNN
F 2 "Resistor_SMD:R_0805_2012Metric_Pad1.15x1.40mm_HandSolder" H 5050 4850 50  0001 C CNN
F 3 "" H 5050 4850 50  0000 C CNN
	1    5050 4850
	-1   0    0    -1  
$EndComp
Wire Wire Line
	5300 5200 5050 5200
Wire Wire Line
	5050 5200 5050 4950
Text Label 5050 4750 2    60   ~ 0
5V
Text Label 5300 5900 2    60   ~ 0
TRIG0
Text Label 5300 6000 2    60   ~ 0
TRIG1
Text Label 5300 5300 2    60   ~ 0
RESET
Text Label 5300 5400 2    60   ~ 0
BUSRQ
Text Label 5300 5500 2    60   ~ 0
WAIT
Text Label 5300 5700 2    60   ~ 0
INT
Text Label 5300 5800 2    60   ~ 0
NMI
Text Label 6700 5300 0    60   ~ 0
GND
Text Label 6700 5400 0    60   ~ 0
LV_RESET
Text Label 6700 5500 0    60   ~ 0
LV_BUSRQ
Text Label 6700 5600 0    60   ~ 0
LV_WAIT
Text Label 6700 5800 0    60   ~ 0
LV_INT
Text Label 6700 5900 0    60   ~ 0
LV_NMI
Text Label 6700 6100 0    60   ~ 0
LV_TRIG1
Text Label 6700 6000 0    60   ~ 0
LV_TRIG0
Text Label 6700 5700 0    60   ~ 0
LV_CLK
Text Label 6700 3300 0    60   ~ 0
GND
Text Label 5300 3200 2    60   ~ 0
GND
Text Label 6700 3800 0    60   ~ 0
LV_RFSH
Text Label 6700 3900 0    60   ~ 0
LV_M1
Text Label 6700 4000 0    60   ~ 0
LV_HALT
NoConn ~ 5300 3300
NoConn ~ 5300 3400
NoConn ~ 5300 3500
NoConn ~ 5300 3600
NoConn ~ 6700 3700
NoConn ~ 6700 3600
NoConn ~ 6700 3500
NoConn ~ 6700 3400
Text Label 6700 4100 0    60   ~ 0
LV_BUSACK
Text Label 7900 1700 2    60   ~ 0
5V
$Comp
L Device:C_Small C6
U 1 1
P 2600 7400
F 0 "C6" H 2610 7470 50  0000 L CNN
F 1 "100nF" H 2610 7320 50  0000 L CNN
F 2 "Capacitor_SMD:C_0805_2012Metric_Pad1.15x1.40mm_HandSolder" H 2600 7400 50  0001 C CNN
F 3 "" H 2600 7400 50  0000 C CNN
	1    2600 7400
	1    0    0    -1  
$EndComp
Wire Wire Line
	2600 7300 2600 7200
Connection ~ 2600 7200
Wire Wire Line
	2600 7200 2900 7200
Wire Wire Line
	2600 7500 2600 7600
Wire Wire Line
	2300 7600 2600 7600
Connection ~ 2600 7600
Wire Wire Line
	2600 7600 2900 7600
$Comp
L Device:C_Small C12
U 1 1
P 5150 7400
F 0 "C12" H 5160 7470 50  0000 L CNN
F 1 "100nF" H 5160 7320 50  0000 L CNN
F 2 "Capacitor_SMD:C_0805_2012Metric_Pad1.15x1.40mm_HandSolder" H 5150 7400 50  0001 C CNN
F 3 "" H 5150 7400 50  0000 C CNN
	1    5150 7400
	1    0    0    -1  
$EndComp
Wire Wire Line
	5150 7300 5150 7200
Connection ~ 5150 7200
Wire Wire Line
	5150 7200 5450 7200
Wire Wire Line
	5150 7500 5150 7600
Connection ~ 5150 7600
Wire Wire Line
	5150 7600 5450 7600
Text Label 5300 4000 2    60   ~ 0
BUSACK
Text Label 5300 3900 2    60   ~ 0
HALT
Text Label 5300 3800 2    60   ~ 0
M1
Text Label 5300 3700 2    60   ~ 0
RFSH
$Comp
L Connector_Generic:Conn_02x20_Odd_Even P2
U 1 1
P 10250 2100
F 0 "P2" H 10300 3100 50  0000 C CNN
F 1 "Conn_02x20_Odd_Even" H 10350 1000 50  0000 C CNN
F 2 "Connector_PinSocket_2.54mm:PinSocket_2x20_P2.54mm_Vertical" H 10250 2100 50  0001 C CNN
F 3 "~" H 10250 2100 50  0001 C CNN
	1    10250 2100
	1    0    0    -1  
$EndComp
Text Label 10050 1300 2    60   ~ 0
LV_A11
Text Label 10050 1400 2    60   ~ 0
LV_A4
Text Label 10050 1500 2    60   ~ 0
LV_A3
Text Label 10050 1600 2    60   ~ 0
LV_A2
Text Label 10050 1800 2    60   ~ 0
LV_OEA1
Text Label 10550 1400 0    60   ~ 0
LV_A12
Text Label 10550 1500 0    60   ~ 0
LV_A13
Text Label 10550 1600 0    60   ~ 0
LV_A14
Text Label 10550 1800 0    60   ~ 0
LV_A15
Text Label 9000 3000 0    60   ~ 0
LV_OEA2
Text Label 9000 2900 0    60   ~ 0
LV_A9
Text Label 9000 2800 0    60   ~ 0
LV_A8
Text Label 9000 2700 0    60   ~ 0
LV_A7
Text Label 9000 2300 0    60   ~ 0
LV_A5
Text Label 8500 2700 2    60   ~ 0
LV_A6
Text Label 8500 2800 2    60   ~ 0
LV_A1
Text Label 8500 2900 2    60   ~ 0
LV_A0
Text Label 8500 3000 2    60   ~ 0
LV_A10
Text Label 10550 1900 0    60   ~ 0
LV_D4
NoConn ~ 10050 1900
Text Label 10550 2000 0    60   ~ 0
LV_D5
Text Label 10550 2100 0    60   ~ 0
LV_D2
Text Label 10550 2200 0    60   ~ 0
LV_D0
Text Label 10550 2300 0    60   ~ 0
LV_OED
Text Label 10050 2000 2    60   ~ 0
LV_D3
Text Label 10050 2100 2    60   ~ 0
LV_D6
Text Label 10050 2200 2    60   ~ 0
LV_D7
Text Label 10050 2300 2    60   ~ 0
LV_D1
Text Label 10050 2700 2    60   ~ 0
LV_DIRD
Text Label 10050 2800 2    60   ~ 0
LV_WR
Text Label 10050 2900 2    60   ~ 0
LV_MREQ
Text Label 10050 3000 2    60   ~ 0
LV_OEC
Text Label 10550 2800 0    60   ~ 0
LV_RD
Text Label 10550 2900 0    60   ~ 0
LV_IORQ
Text Label 9000 1200 0    60   ~ 0
LV_TRIG0
Text Label 9000 1300 0    60   ~ 0
LV_INT
Text Label 9000 1400 0    60   ~ 0
LV_WAIT
Text Label 9000 1500 0    60   ~ 0
LV_RESET
Text Label 8500 1300 2    60   ~ 0
LV_NMI
Text Label 8500 1200 2    60   ~ 0
LV_TRIG1
Text Label 8500 1400 2    60   ~ 0
LV_CLK
Text Label 8500 1500 2    60   ~ 0
LV_BUSRQ
Text Label 9000 1900 0    60   ~ 0
LV_HALT
Text Label 9000 2000 0    60   ~ 0
LV_RFSH
Text Label 8500 1900 2    60   ~ 0
LV_BUSACK
Text Label 8500 2000 2    60   ~ 0
LV_M1
NoConn ~ 8500 1600
NoConn ~ 9000 1600
NoConn ~ 9000 1800
NoConn ~ 8500 1800
NoConn ~ 8500 2100
NoConn ~ 8500 2200
NoConn ~ 8500 2300
NoConn ~ 9000 2200
NoConn ~ 9000 2100
NoConn ~ 10050 2400
NoConn ~ 10050 2500
NoConn ~ 10550 2400
NoConn ~ 10550 2500
NoConn ~ 10550 2700
NoConn ~ 10550 3000
NoConn ~ 10550 3100
$Comp
L Device:C_Small C15
U 1 1
P 4600 5800
F 0 "C15" H 4610 5870 50  0000 L CNN
F 1 "0pF" H 4610 5720 50  0000 L CNN
F 2 "Capacitor_SMD:C_0805_2012Metric_Pad1.15x1.40mm_HandSolder" H 4600 5800 50  0001 C CNN
F 3 "" H 4600 5800 50  0000 C CNN
	1    4600 5800
	1    0    0    -1  
$EndComp
$Comp
L Device:R_Small R14
U 1 1
P 4400 5600
F 0 "R14" V 4300 5550 50  0000 L TNN
F 1 "0" V 4400 5600 50  0000 C CNN
F 2 "Resistor_SMD:R_0805_2012Metric_Pad1.15x1.40mm_HandSolder" H 4400 5600 50  0001 C CNN
F 3 "" H 4400 5600 50  0000 C CNN
	1    4400 5600
	0    1    1    0   
$EndComp
Text Label 4300 5600 2    60   ~ 0
CLK
Text Label 4600 5900 3    60   ~ 0
GND
Wire Wire Line
	4600 5700 4600 5600
Wire Wire Line
	4500 5600 4600 5600
Wire Wire Line
	4600 5600 5300 5600
Connection ~ 4600 5600
Text Label 5300 5600 2    60   ~ 0
FILTERED_CLK
$EndSCHEMATC
